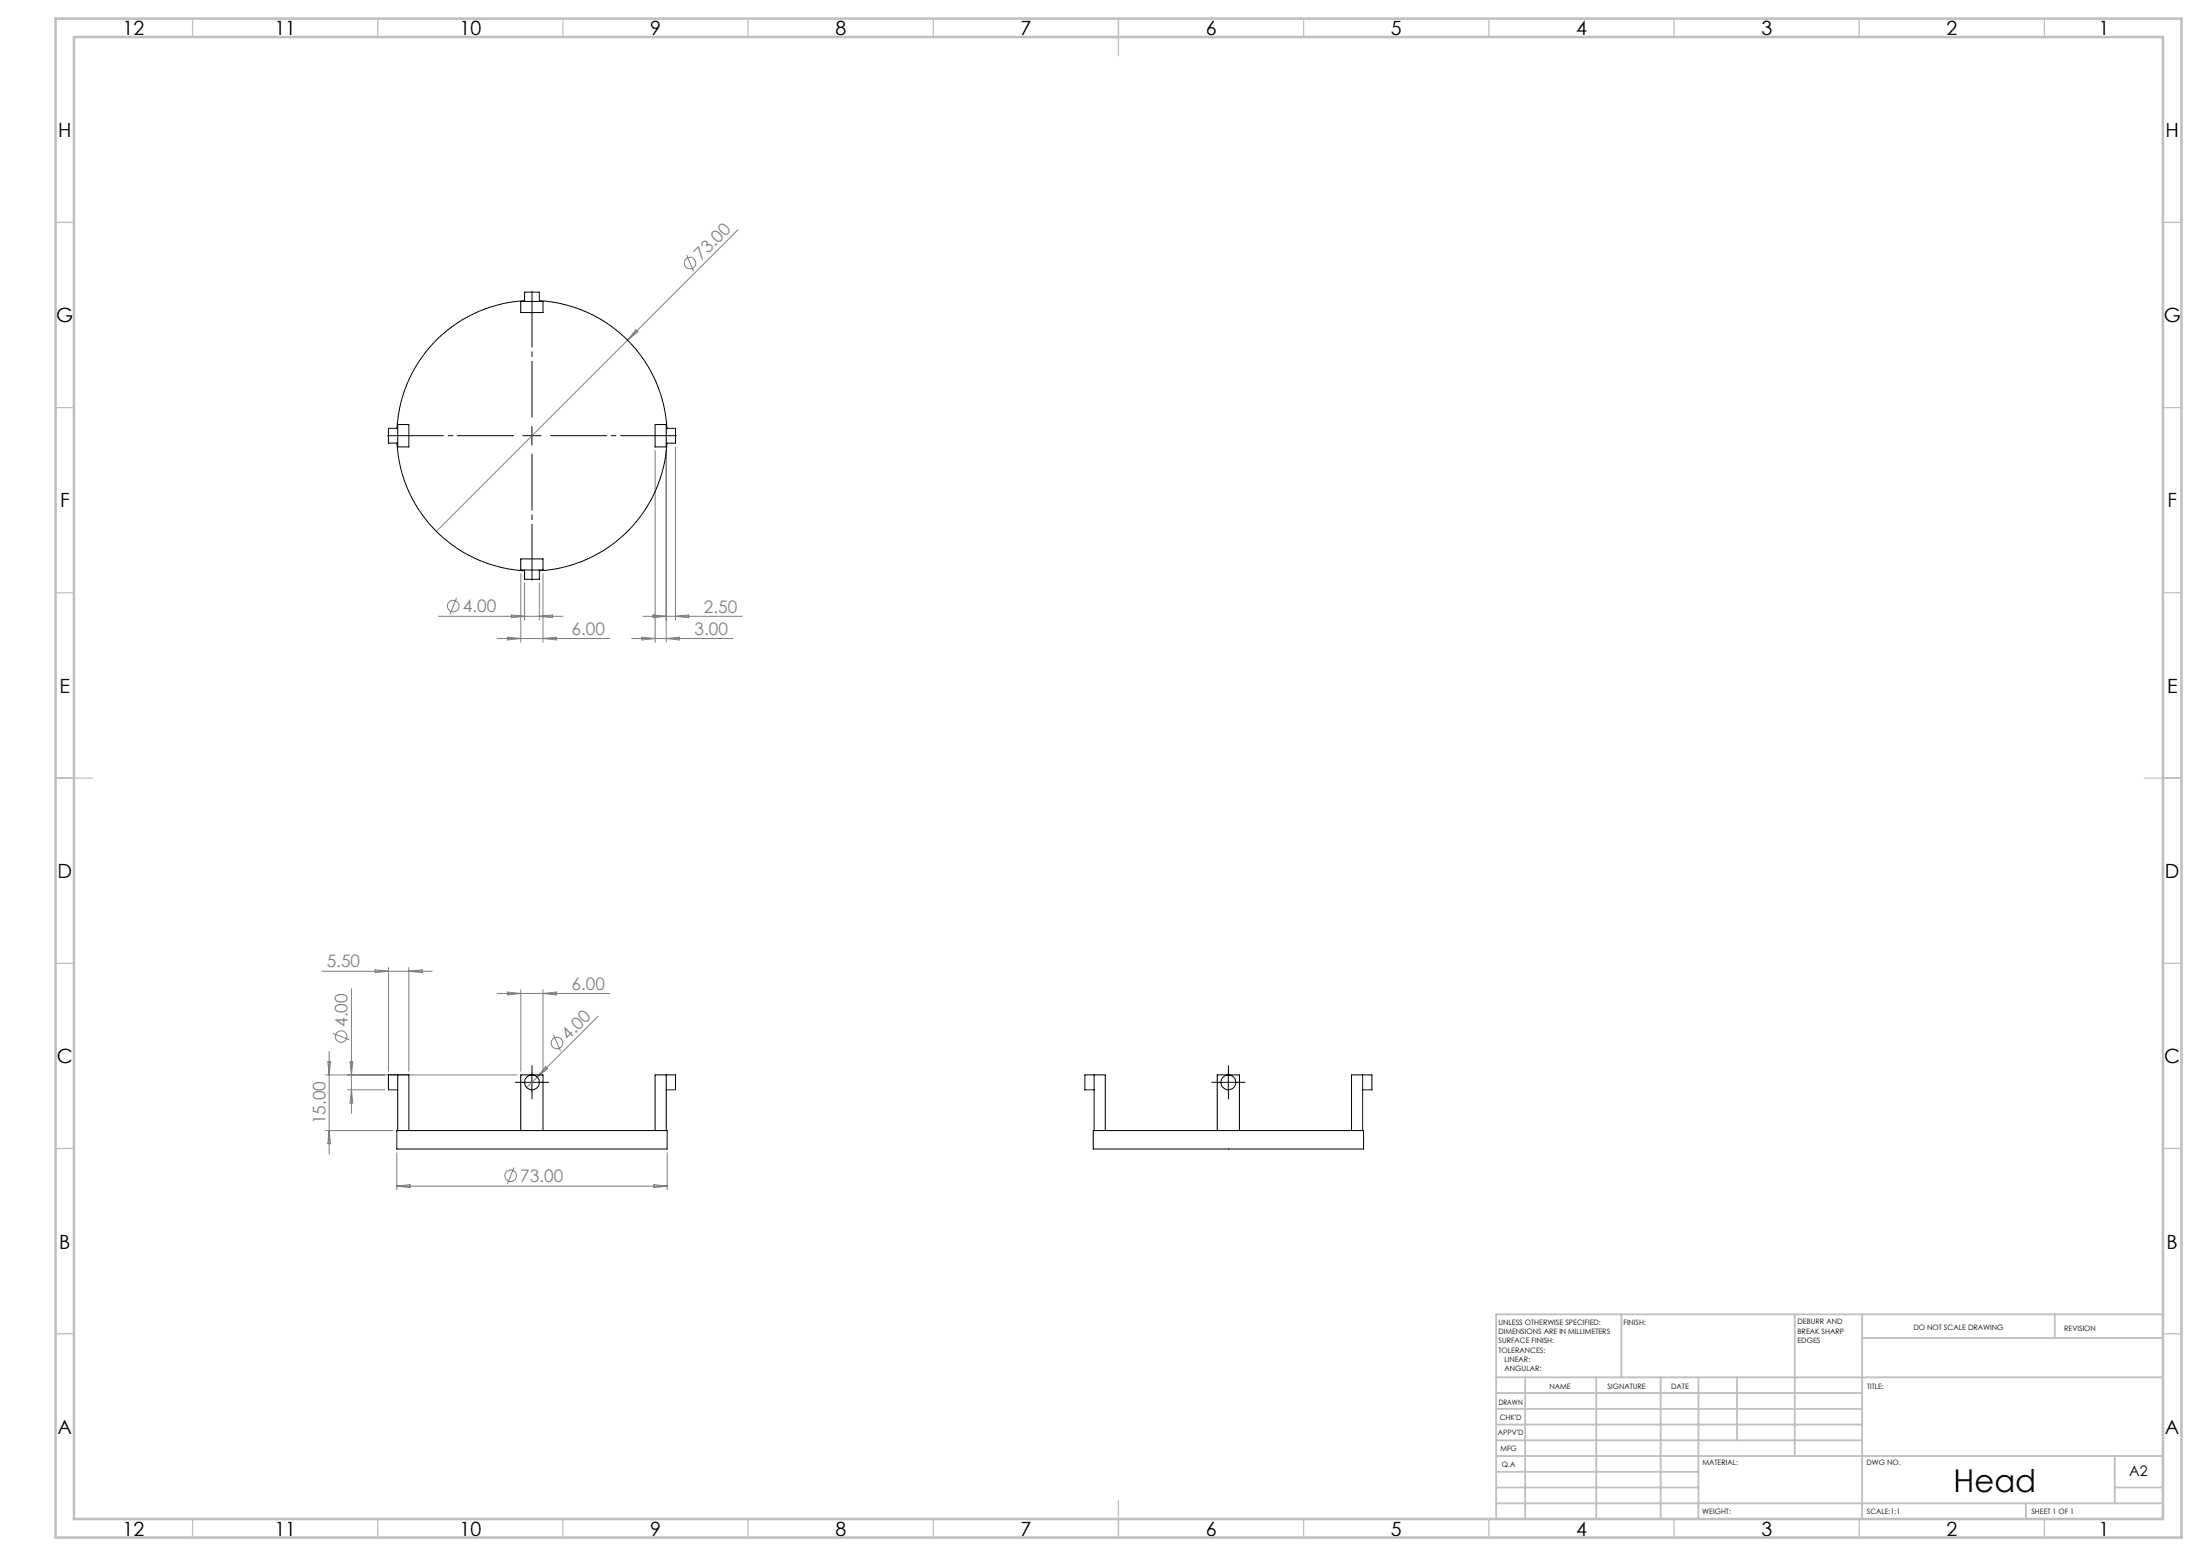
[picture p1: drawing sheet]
<svg xmlns="http://www.w3.org/2000/svg" width="594mm" height="420mm" viewBox="0 0 594 420" stroke-linecap="round" stroke-linejoin="round" font-family="sans-serif">
<g fill="none" stroke="#808080" stroke-width=".27">
<path d="M185.4 68.8l1.9 4.4M199.2 62l-81.4 81.4M171.7 89l.5 .6-2.8 2.2zM176.9 121.6v51.8M179.9 121.6v51.8M182.4 120.6v46.8M140.6 154.9v18.5M141.6 157.4v10M145.6 157.4v10M146.6 154.9v18.5M118.4 166.4h33.6M123.3 161.4l-1.8 4.4"/>
<path d="M134.3 172.3h30.3M137.1 172l3.5 .3-3.5 .4zM138.1 166l3.5 .4-3.5 .3zM145.6 166.4l3.6-.4v.7zM146.6 172.3l3.6-.3v.7zM170.5 172.3h27.4M173.3 172l3.6 .3-3.6 .4zM173.5 166.4h26.9M176.3 166l3.6 .4-3.6 .3zM179.9 172.3l3.5-.3v.7zM182.4 166.4l3.5-.4v.7zM86.9 262.2h29.8"/>
<path d="M89.9 278.9l4.4 1.8M94.9 266.9v33.6M101.3 261.8l3.6 .4-3.6 .3zM104.9 261.1v28.1M110.4 261.1v28.1M110.4 262.2l3.5-.4v.7zM134.3 268.2h30.3M137.1 267.8l3.5 .4-3.5 .4zM140.6 267.1v22.1M146.6 267.1v22.1M146.6 268.2l3.6-.4v.8zM149.4 279.3l1.9 4.4"/>
<path d="M161.5 274.3l-19.3 19.3M87.9 290.1h51.7M88.5 286.6h.8l-.4 3.5zM88.9 283.8v27.7M93.9 294.2h10M94.5 286.6h.7l-.3 3.5zM94.9 294.2l.3 3.5h-.7zM147.3 288l.5 .5-2.8 2.2zM87.9 305.2h18.2M88.9 305.2l.4 3.5h-.8zM107.1 311.2v10M138.8 315.2l-1.8 4.4"/>
<path d="M176.6 319.8l3.5 .4-3.5 .4zM180.1 311.2v10M107.1 320.2h73M107.1 320.2l3.6-.4v.8z"/>
<circle cx="186.3" cy="71" r="1.57"/>
<circle cx="122.4" cy="163.6" r="1.55"/>
<circle cx="92.1" cy="279.8" r="1.55"/>
<circle cx="150.4" cy="281.5" r="1.55"/>
<circle cx="137.9" cy="317.4" r="1.55"/>
</g>
<path d="M141.1 292.1h-2M143.6 289.6v-2M143.6 294.6v2M146.1 292.1h2M329.2 292.1h-2M331.7 289.6v-2M331.7 294.6v2M334.2 292.1h2" fill="none" stroke="#000" stroke-width=".27" stroke-dasharray="15.2 1.3 1.3 1.3"/>
<path d="M138.6 117.6h-34M143.6 112.6v-34M148.6 117.6h34M143.6 122.6v34" fill="none" stroke="#000" stroke-width=".27" stroke-dasharray="15.2 1.3 1.3 1.3" stroke-dashoffset=".1"/>
<g fill="none" stroke="#000" stroke-width=".27">
<path d="M140.6 81.4h6v3h-6zM141.6 81.4v-2.5h4v2.5M141.6 81.2a36.5 36.5 0 0 0-34.4 34.4M145.6 81.2a36.5 36.5 0 0 1 34.5 34.4M107.2 119.6a36.5 36.5 0 0 0 34.4 34.5M107.4 115.6h-2.5v4h2.5M107.4 114.6h3v6h-3zM141.1 117.6h5M143.6 115.1v5M176.9 114.6h3v6h-3zM179.9 115.6h2.5v4h-2.5M180.1 119.6a36.5 36.5 0 0 1-34.5 34.5"/>
<path d="M140.6 150.9h6v3h-6zM141.6 153.9v2.5h4v-2.5M107.4 294.2h-2.5v-4.1h5.5v15.1M107.4 290.1v15.1M141.1 292.2h5M143.6 289.6v5.1M179.9 294.2h2.5v-4.1h-5.5v15.1M179.9 290.1v15.1M295.4 294.2h-2.5v-4.1h5.5v15.1M295.4 290.1v15.1M329.2 292.2h5M331.6 289.6v5.1"/>
<path d="M367.9 294.2h2.5v-4.1h-5.5v15.1M367.9 290.1v15.1M107.1 305.2h73v4.9h-73zM140.6 305.2v-15.1h6v15.1M295.2 305.2h73v4.9h-73zM328.6 305.2v-15.1h6v15.1"/>
<circle cx="143.6" cy="292.2" r="2.01"/>
<circle cx="331.7" cy="292.2" r="2.01"/>
</g>
<g fill="none" stroke="#c0c0c0" stroke-width=".35">
<path d="M52 5v5M102 5v5M152 5v5M202 5v5M252 5v5M302 5v10M352 5v5M402 5v5M452 5v5M502 5v5M552 5v5M15 60h5"/>
<path d="M584 60h5M15 110h5M584 110h5M15 160h5M584 160h5M15 210h10M579 210h10M15 260h5M584 260h5M15 310h5M584 310h5M15 360h5"/>
<path d="M584 360h5M52 410v5M102 410v5M152 410v5M202 410v5M252 410v5M302 405v10M352 410v5M402 410v5M452 410v5M502 410v5M552 410v5"/>
</g>
<g fill="none" stroke="#c0c0c0" stroke-width=".5">
<path d="M437.8 354.8v17M484.6 354.8v38.2M502.8 354.8v55.2M554.8 354.8v6.4M584 354.8h-180v55.2M404 371.8h180M404 376h98.8M411.8 371.8v38.2M431 371.8v38.2M448.4 371.8v38.2M458.6 371.8v38.2M469 371.8v17"/>
<path d="M502.8 361.2h81.2M404 388.8h98.8M404 384.5h98.8M404 380.3h98.8M404 397.3h54.6M404 393h180M571 393v12.8M404 405.8h180M404 401.5h54.6M547 405.8v4.2M571 401.5h13"/>
</g>
<path d="M15 5h574v410h-574zM20 10h564v400h-564z" fill="none" stroke="#c0c0c0" stroke-width=".7"/>
<text font-size="8.5" x="527.5" y="402.7">Head</text>
<g font-size="5.3">
<text x="33.1" y="9.5">12</text>
<text x="74.1" y="9.5">11</text>
<text x="124.1" y="9.5">10</text>
<text x="175.6" y="9.5">9</text>
<text x="225.6" y="9.5">8</text>
<text x="275.6" y="9.5">7</text>
<text x="325.6" y="9.5">6</text>
<text x="375.6" y="9.5">5</text>
<text x="425.6" y="9.5">4</text>
<text x="475.6" y="9.5">3</text>
<text x="525.6" y="9.5">2</text>
<text x="566.6" y="9.5">1</text>
<text x="15.7" y="37">H</text>
<text x="584.7" y="37">H</text>
<text x="15.2" y="87">G</text>
<text x="584.2" y="87">G</text>
<text x="16.2" y="137">F</text>
<text x="585.2" y="137">F</text>
<text x="16.1" y="187">E</text>
<text x="585.1" y="187">E</text>
<text x="15.5" y="237">D</text>
<text x="584.5" y="237">D</text>
<text x="15.4" y="287">C</text>
<text x="584.4" y="287">C</text>
<text x="16" y="337.1">B</text>
<text x="585" y="337.1">B</text>
<text x="15.5" y="387">A</text>
<text x="584.5" y="387">A</text>
<text x="33.1" y="414.5">12</text>
<text x="74.1" y="414.5">11</text>
<text x="124.1" y="414.5">10</text>
<text x="175.6" y="414.5">9</text>
<text x="225.6" y="414.5">8</text>
<text x="275.6" y="414.5">7</text>
<text x="325.6" y="414.5">6</text>
<text x="375.6" y="414.5">5</text>
<text x="425.6" y="414.5">4</text>
<text x="475.6" y="414.5">3</text>
<text x="525.6" y="414.5">2</text>
<text x="566.6" y="414.5">1</text>
</g>
<g font-size="4.7" fill="#808080">
<text x="189.4" y="70.4" transform="rotate(-45 189.4 70.4)">73.00</text>
<text x="125" y="165.3">4.00</text>
<text x="190" y="165.3">2.50</text>
<text x="154.3" y="171.3">6.00</text>
<text x="187.5" y="171.3">3.00</text>
<text x="88.2" y="261.1">5.50</text>
<text x="154.3" y="267.1">6.00</text>
<text x="93.8" y="277.2" transform="rotate(-90 93.8 277.2)">4.00</text>
<text x="153.4" y="280.9" transform="rotate(-45 153.4 280.9)">4.00</text>
<text x="87.9" y="303.5" transform="rotate(-90 87.9 303.5)">15.00</text>
<text x="140.5" y="319.1">73.00</text>
</g>
<text font-size="3.9" x="574.9" y="398.5">A2</text>
<g font-size="2">
<text x="404.6" y="357.6">UNLESS OTHERWISE SPECIFIED:</text>
<text x="438.4" y="357.6">FINISH:</text>
<text x="485.3" y="357.5">DEBURR AND</text>
<text x="485.3" y="360">BREAK SHARP</text>
<text x="516.6" y="359">DO NOT SCALE DRAWING</text>
<text x="557.3" y="359.2">REVISION</text>
<text x="404.6" y="360.1">DIMENSIONS ARE IN MILLIMETERS</text>
<text x="404.6" y="362.6">SURFACE FINISH:</text>
<text x="404.6" y="365.1">TOLERANCES:</text>
<text x="485.3" y="362.5">EDGES</text>
<text x="406.2" y="367.6">LINEAR:</text>
<text x="406.2" y="370.1">ANGULAR:</text>
<text x="418.3" y="375">NAME</text>
<text x="434" y="374.9">SIGNATURE</text>
<text x="451.2" y="374.9">DATE</text>
<text x="504.1" y="374.9">TITLE:</text>
<text x="404.6" y="379.1">DRAWN</text>
<text x="404.9" y="383.3">CHK'D</text>
<text x="404.4" y="387.4">APPV'D</text>
<text x="405.1" y="391.8">MFG</text>
<text x="405.5" y="396">Q.A</text>
<text x="459.6" y="395.5">MATERIAL:</text>
<text x="504" y="395.5">DWG NO.</text>
<text x="459.6" y="408.5">WEIGHT:</text>
<text x="504.1" y="408.6">SCALE:1:1</text>
<text x="548.5" y="408.6">SHEET 1 OF 1</text>
</g>
</svg>
